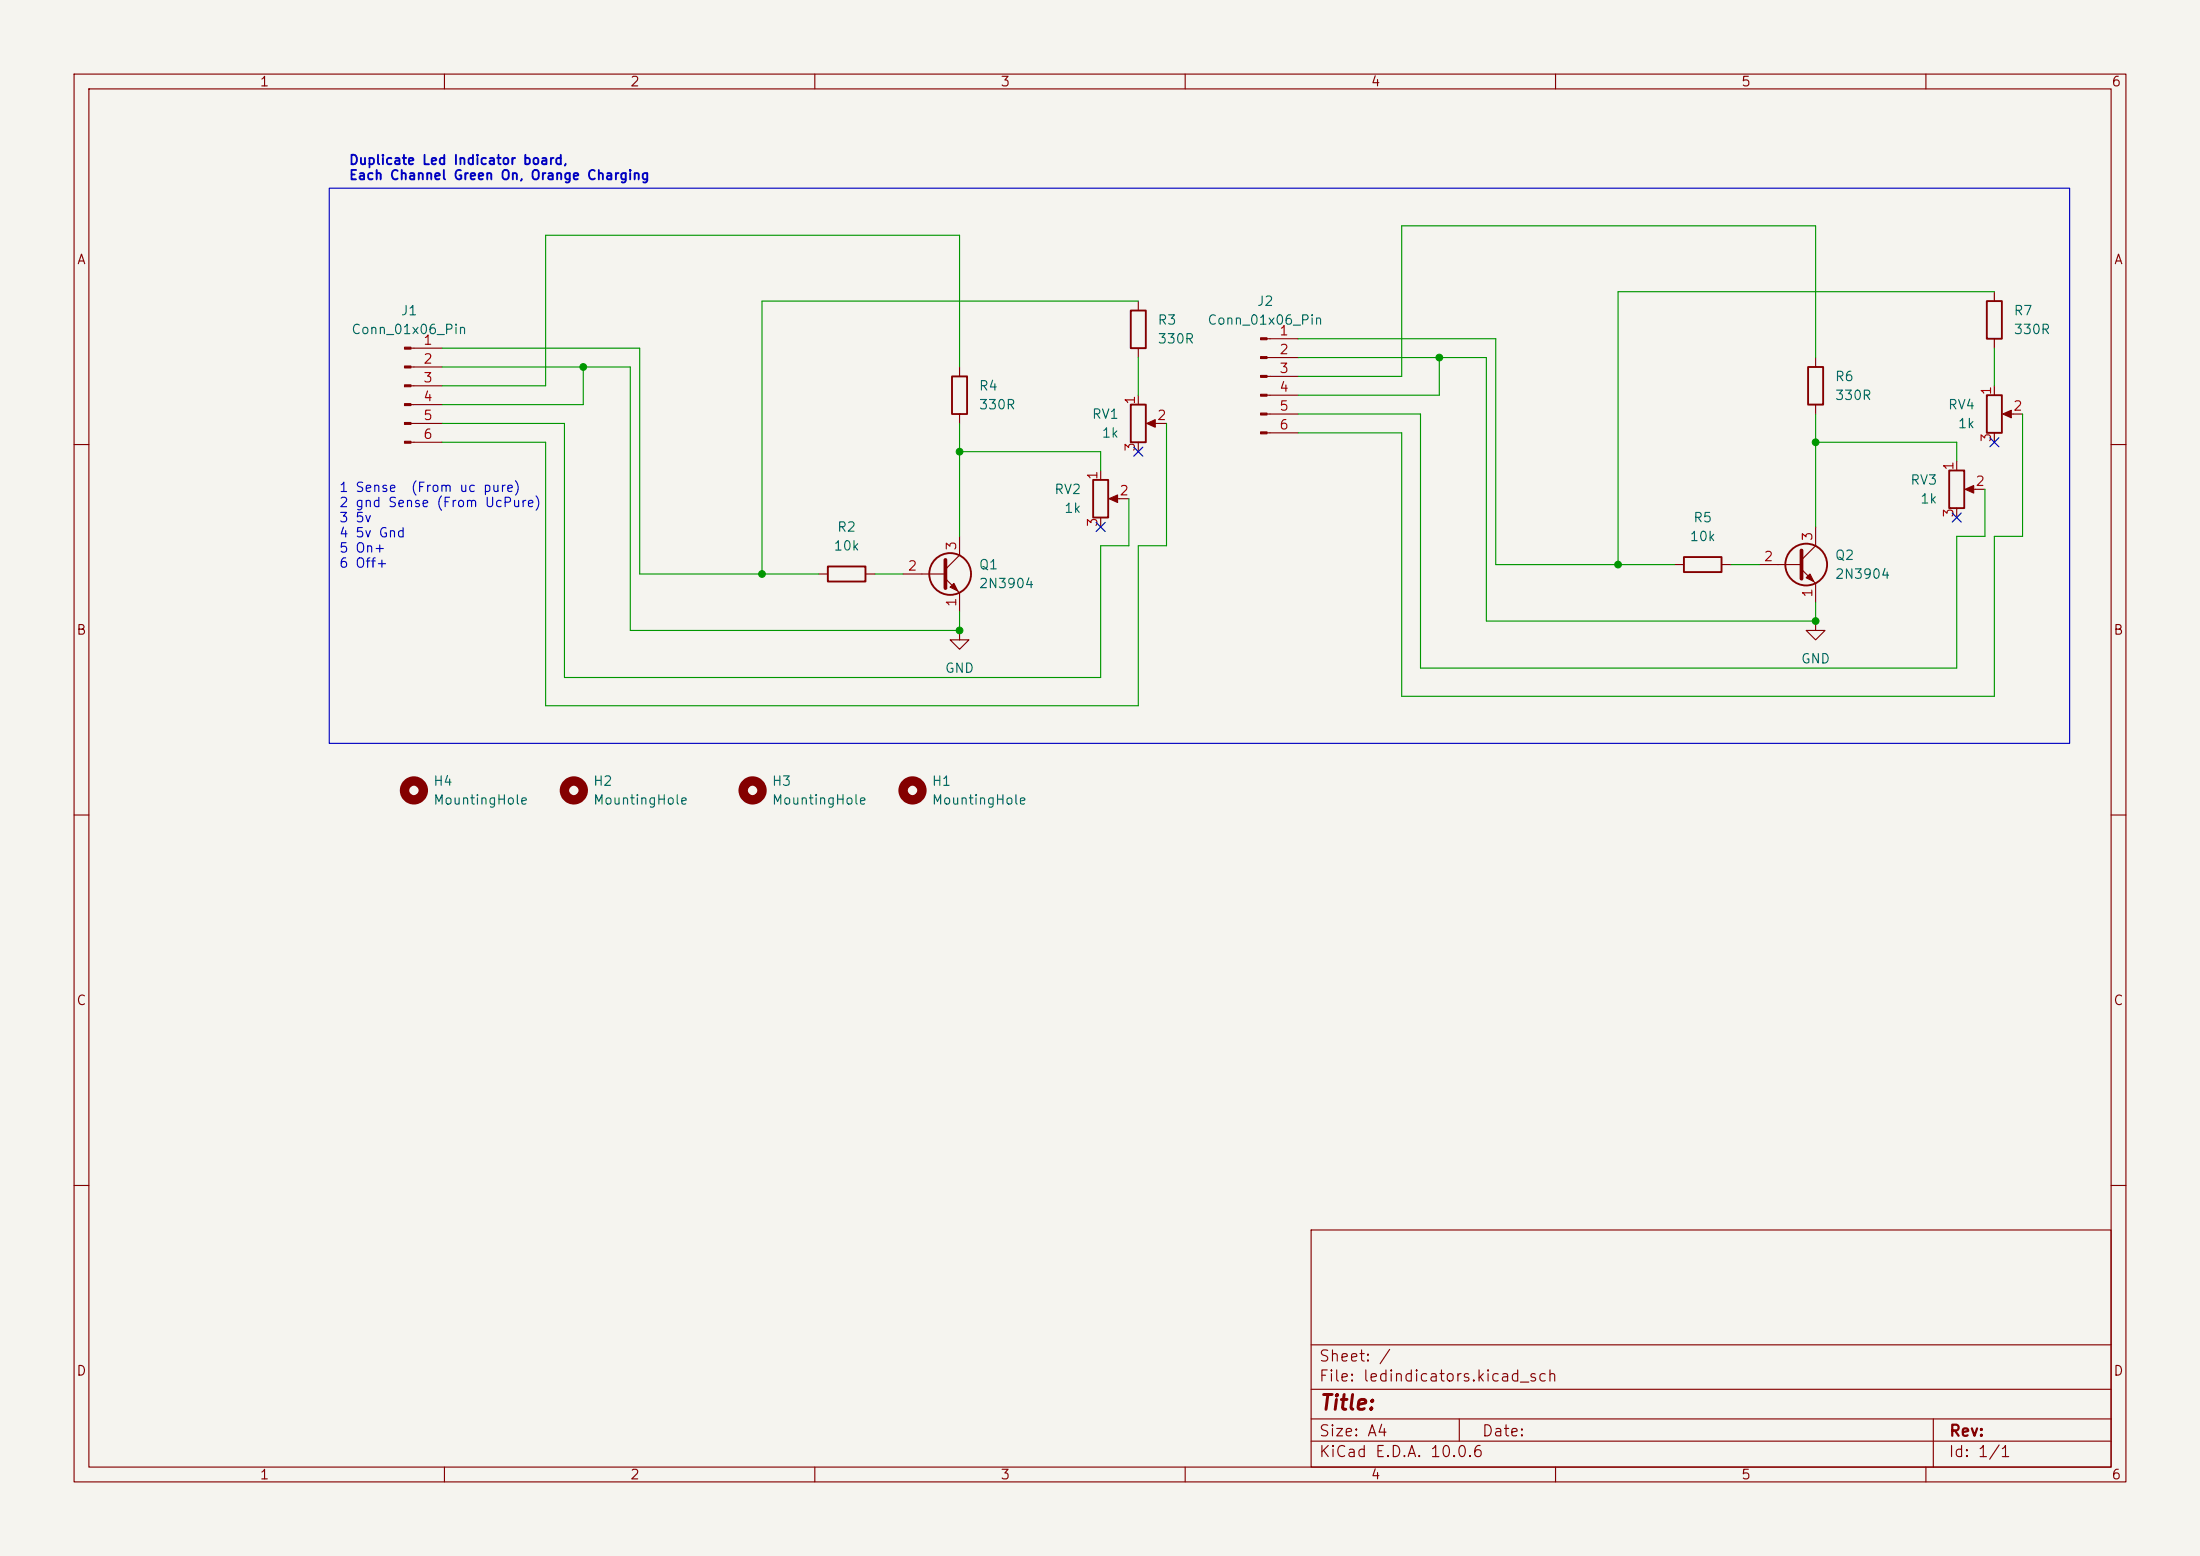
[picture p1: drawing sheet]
<svg xmlns="http://www.w3.org/2000/svg" width="297mm" height="210mm" viewBox="0 0 297 210" stroke-linecap="round" stroke-linejoin="round" font-family="sans-serif">
<path d="M0 0h297v210h-297z" fill="#f5f4ef" stroke="#f5f4ef" stroke-width=".14"/>
<g fill="none" stroke="#840000" stroke-width=".15">
<path d="M10 10h277v190h-277zM12 12h273v186h-273zM60 10v2M110 10v2M160 10v2M210 10v2M260 10v2M269.2 39.4v1.2M55.5 47h4.2M55.5 49.5h4.2M55.5 52.1h4.2M55.5 54.6h4.2"/>
<path d="M55.5 57.2h4.2M55.5 59.7h4.2M129.5 49.5v1.3M129.5 55.9v1.3M153.7 40.6v1.3M153.7 47v1.3M153.7 53.3v1.3M153.7 59.7v1.3M155.2 57.2h2.3M171 45.7h4.3M171 48.3h4.3M171 50.8h4.3"/>
<path d="M171 53.3h4.3M171 55.9h4.3M171 58.4h4.3M245.1 48.3v1.2M245.1 54.6v1.3M269.2 45.7v1.3M269.2 52.1v1.2M269.2 58.4v1.3M270.8 55.9h2.2M10 60h2M110.5 77.5h1.3M116.8 77.5h1.3"/>
<path d="M121.9 77.5h5.7M127.6 78.1l1.9 1.9v2.6M129.5 72.4v2.5l-1.9 1.9M148.6 63.5v1.3M148.6 69.9v1.2M150.1 67.3h2.3M226.1 76.2h1.2M232.4 76.2h1.3M237.5 76.2h5.7M243.2 76.8l1.9 1.9v2.6M245.1 71.1v2.6l-1.9 1.9M264.2 62.2v1.3"/>
<path d="M264.2 68.6v1.3M265.7 66h2.3M285 60h2M129.5 85.1v1.3h1.3l-1.3 1.2-1.2-1.2h1.2M129.5 85.1h.1M245.1 83.8v1.3h1.3l-1.3 1.3-1.3-1.3h1.3M245.1 83.8h.1M10 110h2M285 110h2M10 160h2M177 166h108v32h-108zM285 160h2"/>
<path d="M60 198v2M110 198v2M160 198v2M177 194.5h108M177 191.5h108M177 187.5h108M177 181.5h108M197 191.5v3M210 198v2M260 198v2M261 191.5v6.5"/>
</g>
<g fill="#840000" stroke="#840000" stroke-width=".15">
<path d="M54.6 46.9h.9v.2h-.9z"/>
<path d="M54.6 49.4h.9v.3h-.9z"/>
<path d="M54.6 51.9h.9v.3h-.9z"/>
<path d="M54.6 54.5h.9v.2h-.9z"/>
<path d="M54.6 57h.9v.3h-.9z"/>
<path d="M54.6 59.6h.9v.2h-.9z"/>
<path d="M149.7 67.3l1.2-.5v1z"/>
<path d="M128.3 79.2l.5-.5 .5 1.1z"/>
<path d="M170.2 45.6h.8v.2h-.8z"/>
<path d="M170.2 48.1h.8v.3h-.8z"/>
<path d="M170.2 50.7h.8v.2h-.8z"/>
<path d="M170.2 53.2h.8v.3h-.8z"/>
<path d="M170.2 55.8h.8v.2h-.8z"/>
<path d="M170.2 58.3h.8v.2h-.8z"/>
<path d="M270.4 55.9l1.1-.5v1z"/>
<path d="M243.8 78l.5-.5 .6 1z"/>
<path d="M265.3 66l1.1-.5v1z"/>
<path d="M154.8 57.2l1.2-.6v1.1z"/>
</g>
<g fill="none" stroke="#840000" stroke-width="1.3">
<circle cx="55.9" cy="106.7" r="1.27"/>
<circle cx="77.5" cy="106.7" r="1.27"/>
<circle cx="101.6" cy="106.7" r="1.27"/>
<circle cx="123.2" cy="106.7" r="1.27"/>
</g>
<g fill="none" stroke="#840000" stroke-width=".25">
<path d="M128.5 50.8h2.1v5.1h-2.1zM152.7 54.6h2v5.1h-2zM152.7 41.9h2v5.1h-2zM244.1 49.5h2v5.1h-2zM268.2 40.6h2.1v5.1h-2.1zM268.2 53.3h2.1v5.1h-2.1zM111.8 76.5h5v2h-5zM147.6 64.8h2v5.1h-2zM227.3 75.2h5.1v2h-5.1zM263.1 63.5h2.1v5.1h-2.1z"/>
<circle cx="128.3" cy="77.5" r="2.82"/>
<circle cx="243.8" cy="76.2" r="2.82"/>
</g>
<path d="M127.6 75.6v3.8M243.2 74.3v3.8" fill="none" stroke="#840000" stroke-width=".51"/>
<g fill="none" stroke="#009600" stroke-width=".15">
<path d="M269.2 39.4h-50.8v36.8M59.7 47h26.7v30.5h24.1M59.7 49.5h25.4v35.6h44.4v-2.5M59.7 57.2h16.5v34.2h72.4v-17.7h3.8v-6.4M78.7 49.5v5.1h-19M129.5 49.5v-17.7h-55.8v20.3h-14M129.5 57.2v15.2M153.7 48.3v5M153.7 40.6h-50.8v36.9M157.5 57.2v16.5h-3.8v21.6h-80v-35.6h-14M175.3 55.9h16.5v34.3h72.4v-17.8h3.8v-6.4M175.3 48.3h25.4v35.5h44.4v-2.5"/>
<path d="M175.3 45.7h26.6v30.5h24.2M194.3 48.3v5h-19M245.1 59.7h19.1v2.5M245.1 48.3v-17.8h-55.9v20.3h-13.9M245.1 55.9v15.2M269.2 47v5.1M273 55.9v16.5h-3.8v21.6h-80v-35.6h-13.9M118.1 77.5h3.8M129.5 61h19.1v2.5M233.7 76.2h3.8"/>
</g>
<path d="M268.6 59.1l1.2 1.2M269.8 59.1l-1.2 1.2M148 70.5l1.2 1.2M149.2 70.5l-1.2 1.2M153.1 60.4l1.2 1.2M154.3 60.4l-1.2 1.2M263.6 69.2l1.2 1.3M264.8 69.2l-1.2 1.3" fill="none" stroke="#000084" stroke-width=".15"/>
<path d="M44.4 25.4h235v74.9h-235z" fill="none" stroke="#0000c2" stroke-width=".15"/>
<g fill="#009600" stroke="#009600" stroke-width=".14">
<circle cx="129.5" cy="61" r=".46"/>
<circle cx="78.7" cy="49.5" r=".46"/>
<circle cx="102.9" cy="77.5" r=".46"/>
<circle cx="194.3" cy="48.3" r=".46"/>
<circle cx="245.1" cy="83.8" r=".46"/>
<circle cx="245.1" cy="59.7" r=".46"/>
<circle cx="218.4" cy="76.2" r=".46"/>
<circle cx="129.5" cy="85.1" r=".46"/>
</g>
<text font-size="2" fill="#840000" x="178" y="190.8">Title:</text>
<g font-size="1.5" fill="#840000">
<text x="178" y="184.1">Sheet: /</text>
<text x="178" y="186.8">File: ledindicators.kicad_sch</text>
<text x="178" y="197">KiCad E.D.A. 10.0.6</text>
<text x="178" y="194.2">Size: A4</text>
<text x="200" y="194.2">Date:</text>
<text x="263" y="197">Id: 1/1</text>
<text x="263" y="194.2">Rev:</text>
</g>
<g font-size="1.3" fill="#840000">
<text x="35" y="12">1</text>
<text x="85" y="12">2</text>
<text x="135" y="12">3</text>
<text x="185" y="12">4</text>
<text x="235" y="12">5</text>
<text x="285" y="12">6</text>
<text x="10.3" y="36">A</text>
<text x="285.3" y="36">A</text>
<text x="10.2" y="86">B</text>
<text x="285.2" y="86">B</text>
<text x="10.2" y="136">C</text>
<text x="285.2" y="136">C</text>
<text x="10.2" y="186">D</text>
<text x="285.2" y="186">D</text>
<text x="35" y="200">1</text>
<text x="85" y="200">2</text>
<text x="135" y="200">3</text>
<text x="185" y="200">4</text>
<text x="235" y="200">5</text>
<text x="285" y="200">6</text>
</g>
<g font-size="1.3" fill="#0000c2">
<text x="47" y="22.5">Duplicate Led Indicator board,</text>
<text x="47" y="24.6">Each Channel Green On, Orange Charging</text>
<text x="45.7" y="66.7">1 Sense</text>
<text x="45.7" y="68.8">2 gnd Sense (From UcPure)</text>
<text x="45.7" y="70.8">3 5v</text>
<text x="55.4" y="66.7">(From uc pure)</text>
<text x="45.7" y="72.9">4 5v Gnd</text>
<text x="45.7" y="74.9">5 On+</text>
<text x="45.7" y="76.9">6 Off+</text>
</g>
<g font-size="1.3" fill="#006464">
<text x="169.6" y="41.6">J2</text>
<text x="47.3" y="45.4">Conn_01x06_Pin</text>
<text x="54" y="42.9">J1</text>
<text x="156.2" y="44.1">R3</text>
<text x="156.2" y="46.7">330R</text>
<text x="162.9" y="44.1">Conn_01x06_Pin</text>
<text x="271.8" y="42.9">R7</text>
<text x="271.8" y="45.4">330R</text>
<text x="132.1" y="53">R4</text>
<text x="247.6" y="51.8">R6</text>
<text x="132.1" y="55.6">330R</text>
<text x="147.3" y="56.8">RV1</text>
<text x="148.7" y="59.4">1k</text>
<text x="247.6" y="54.3">330R</text>
<text x="262.9" y="55.6">RV4</text>
<text x="264.2" y="58.1">1k</text>
<text x="257.8" y="65.7">RV3</text>
<text x="142.2" y="67">RV2</text>
<text x="143.6" y="69.5">1k</text>
<text x="228.5" y="70.8">R5</text>
<text x="259.1" y="68.3">1k</text>
<text x="112.4" y="74.6">10k</text>
<text x="112.9" y="72.1">R2</text>
<text x="132.1" y="77.2">Q1</text>
<text x="228" y="73.4">10k</text>
<text x="247.6" y="75.9">Q2</text>
<text x="132.1" y="79.7">2N3904</text>
<text x="247.6" y="78.4">2N3904</text>
<text x="243" y="89.9">GND</text>
<text x="127.5" y="91.1">GND</text>
<text x="58.4" y="106.4">H4</text>
<text x="80" y="106.4">H2</text>
<text x="104.1" y="106.4">H3</text>
<text x="125.7" y="106.4">H1</text>
<text x="58.4" y="108.9">MountingHole</text>
<text x="80" y="108.9">MountingHole</text>
<text x="104.1" y="108.9">MountingHole</text>
<text x="125.7" y="108.9">MountingHole</text>
</g>
<g font-size="1.3" fill="#a90000">
<text x="57.1" y="46.9">1</text>
<text x="172.6" y="45.6">1</text>
<text x="57.1" y="49.4">2</text>
<text x="57.1" y="51.9">3</text>
<text x="172.6" y="48.1">2</text>
<text x="172.6" y="50.7">3</text>
<text x="172.6" y="53.2">4</text>
<text x="269.1" y="53.4" transform="rotate(-90 269.1 53.4)">1</text>
<text x="57.1" y="54.5">4</text>
<text x="57.1" y="57">5</text>
<text x="57.1" y="59.6">6</text>
<text x="153.5" y="54.7" transform="rotate(-90 153.5 54.7)">1</text>
<text x="156.1" y="57">2</text>
<text x="172.6" y="55.7">5</text>
<text x="172.6" y="58.3">6</text>
<text x="269.1" y="59.8" transform="rotate(-90 269.1 59.8)">3</text>
<text x="271.7" y="55.7">2</text>
<text x="148.5" y="64.9" transform="rotate(-90 148.5 64.9)">1</text>
<text x="153.5" y="61.1" transform="rotate(-90 153.5 61.1)">3</text>
<text x="264" y="63.6" transform="rotate(-90 264 63.6)">1</text>
<text x="266.6" y="65.9">2</text>
<text x="148.5" y="71.2" transform="rotate(-90 148.5 71.2)">3</text>
<text x="151" y="67.2">2</text>
<text x="264" y="69.9" transform="rotate(-90 264 69.9)">3</text>
<text x="122.5" y="77.3">2</text>
<text x="129.4" y="74.4" transform="rotate(-90 129.4 74.4)">3</text>
<text x="238" y="76.1">2</text>
<text x="245" y="73.1" transform="rotate(-90 245 73.1)">3</text>
<text x="129.4" y="82" transform="rotate(-90 129.4 82)">1</text>
<text x="245" y="80.7" transform="rotate(-90 245 80.7)">1</text>
</g>
</svg>
